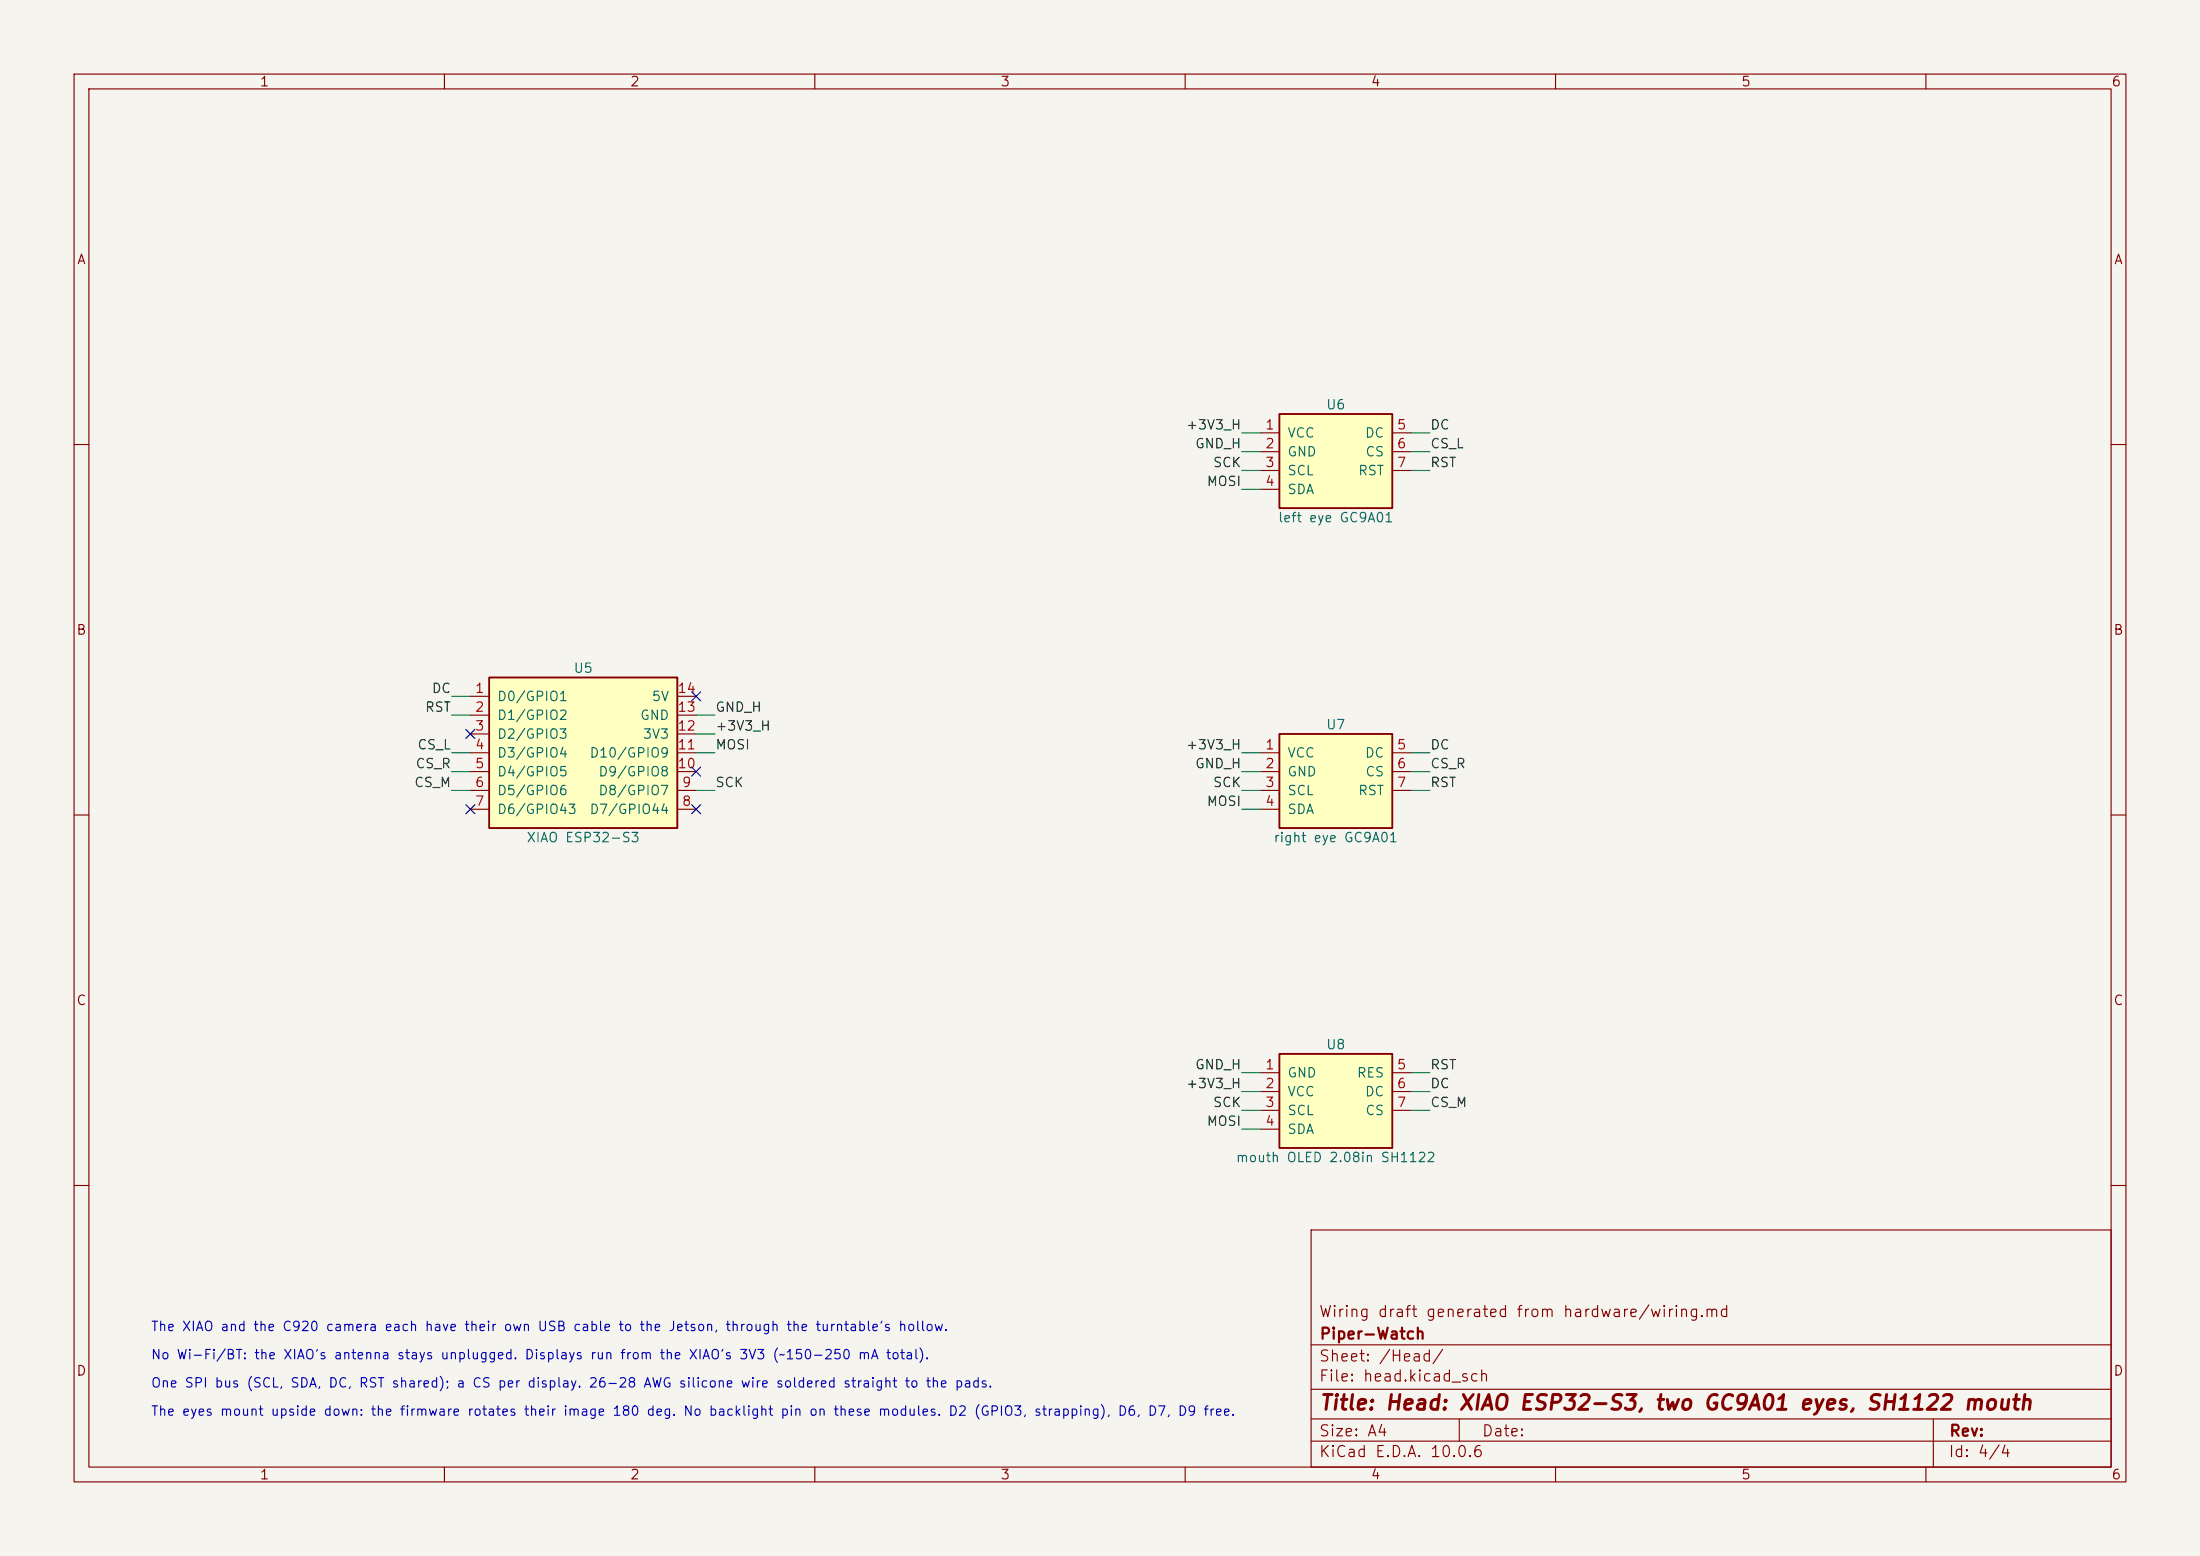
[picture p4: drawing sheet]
<svg xmlns="http://www.w3.org/2000/svg" width="297mm" height="210mm" viewBox="0 0 297 210" stroke-linecap="round" stroke-linejoin="round" font-family="sans-serif">
<path d="M0 0h297v210h-297z" fill="#f5f4ef" stroke="#f5f4ef" stroke-width=".14"/>
<g fill="none" stroke="#840000" stroke-width=".15">
<path d="M10 10h277v190h-277zM12 12h273v186h-273zM60 10v2M110 10v2M160 10v2M210 10v2M260 10v2M10 60h2M285 60h2M10 110h2M285 110h2M10 160h2"/>
<path d="M177 166h108v32h-108zM285 160h2M60 198v2M110 198v2M160 198v2M177 194.5h108M177 191.5h108M177 187.5h108M177 181.5h108M197 191.5v3M210 198v2M260 198v2"/>
<path d="M261 191.5v6.5"/>
</g>
<path d="M66 91.4h25.4v20.4h-25.4z" fill="#ffffc2"/>
<path d="M66 91.4h25.4v20.4h-25.4z" fill="none" stroke="#840000" stroke-width=".25"/>
<g fill="none" stroke="#840000" stroke-width=".15">
<path d="M63.5 94h2.5M63.5 96.5h2.5M63.5 99.1h2.5M91.4 94h2.6M91.4 96.5h2.6M91.4 99.1h2.6M63.5 101.6h2.5M63.5 104.1h2.5M63.5 106.7h2.5M63.5 109.2h2.5M91.4 101.6h2.6M91.4 104.1h2.6"/>
<path d="M91.4 106.7h2.6M91.4 109.2h2.6"/>
</g>
<path d="M172.7 55.9h15.3v12.7h-15.3z" fill="#ffffc2"/>
<path d="M172.7 55.9h15.3v12.7h-15.3z" fill="none" stroke="#840000" stroke-width=".25"/>
<path d="M170.2 58.4h2.5M188 58.4h2.5M170.2 61h2.5M170.2 63.5h2.5M170.2 66h2.5M188 61h2.5M188 63.5h2.5" fill="none" stroke="#840000" stroke-width=".15"/>
<path d="M172.7 99.1h15.3v12.7h-15.3z" fill="#ffffc2"/>
<path d="M172.7 99.1h15.3v12.7h-15.3z" fill="none" stroke="#840000" stroke-width=".25"/>
<path d="M170.2 101.6h2.5M170.2 104.1h2.5M170.2 106.7h2.5M170.2 109.2h2.5M188 101.6h2.5M188 104.1h2.5M188 106.7h2.5" fill="none" stroke="#840000" stroke-width=".15"/>
<path d="M172.7 142.2h15.3v12.7h-15.3z" fill="#ffffc2"/>
<path d="M172.7 142.2h15.3v12.7h-15.3z" fill="none" stroke="#840000" stroke-width=".25"/>
<path d="M170.2 144.8h2.5M170.2 147.3h2.5M170.2 149.9h2.5M170.2 152.4h2.5M188 144.8h2.5M188 147.3h2.5M188 149.9h2.5" fill="none" stroke="#840000" stroke-width=".15"/>
<g fill="none" stroke="#009600" stroke-width=".15">
<path d="M167.6 58.4h2.6M190.5 58.4h2.5M167.6 61h2.6M167.6 63.5h2.6M167.6 66h2.6M190.5 61h2.5M190.5 63.5h2.5M61 96.5h2.5M61 94h2.5M94 96.5h2.5M94 99.1h2.5M61 101.6h2.5"/>
<path d="M61 104.1h2.5M61 106.7h2.5M94 101.6h2.5M94 106.7h2.5M167.6 101.6h2.6M167.6 104.1h2.6M167.6 109.2h2.6M167.6 106.7h2.6M190.5 101.6h2.5M190.5 104.1h2.5M190.5 106.7h2.5M167.6 147.3h2.6"/>
<path d="M167.6 149.9h2.6M167.6 144.8h2.6M167.6 152.4h2.6M190.5 147.3h2.5M190.5 149.9h2.5M190.5 144.8h2.5"/>
</g>
<path d="M62.9 98.5l1.2 1.2M64.1 98.5l-1.2 1.2M93.4 93.4l1.2 1.2M94.6 93.4l-1.2 1.2M62.9 108.6l1.2 1.2M64.1 108.6l-1.2 1.2M93.4 103.5l1.2 1.2M93.4 108.6l1.2 1.2M94.6 103.5l-1.2 1.2M94.6 108.6l-1.2 1.2" fill="none" stroke="#000084" stroke-width=".15"/>
<text font-size="2" fill="#840000" x="178" y="190.8">Title: Head: XIAO ESP32-S3, two GC9A01 eyes, SH1122 mouth</text>
<g font-size="1.5" fill="#840000">
<text x="178" y="178.1">Wiring draft generated from hardware/wiring.md</text>
<text x="178" y="184.1">Sheet: /Head/</text>
<text x="178" y="181.1">Piper-Watch</text>
<text x="178" y="186.8">File: head.kicad_sch</text>
<text x="178" y="197">KiCad E.D.A. 10.0.6</text>
<text x="178" y="194.2">Size: A4</text>
<text x="200" y="194.2">Date:</text>
<text x="263" y="197">Id: 4/4</text>
<text x="263" y="194.2">Rev:</text>
</g>
<g font-size="1.3" fill="#840000">
<text x="35" y="12">1</text>
<text x="85" y="12">2</text>
<text x="135" y="12">3</text>
<text x="185" y="12">4</text>
<text x="235" y="12">5</text>
<text x="285" y="12">6</text>
<text x="10.3" y="36">A</text>
<text x="285.3" y="36">A</text>
<text x="10.2" y="86">B</text>
<text x="285.2" y="86">B</text>
<text x="10.2" y="136">C</text>
<text x="285.2" y="136">C</text>
<text x="10.2" y="186">D</text>
<text x="285.2" y="186">D</text>
<text x="35" y="200">1</text>
<text x="85" y="200">2</text>
<text x="135" y="200">3</text>
<text x="185" y="200">4</text>
<text x="235" y="200">5</text>
<text x="285" y="200">6</text>
</g>
<g font-size="1.3" fill="#0f0f0f">
<text x="160" y="58.3">+3V3_H</text>
<text x="193" y="58.3">DC</text>
<text x="161.2" y="60.8">GND_H</text>
<text x="162.8" y="65.9">MOSI</text>
<text x="163.7" y="63.4">SCK</text>
<text x="193" y="63.4">RST</text>
<text x="193" y="60.8">CS_L</text>
<text x="58.2" y="93.9">DC</text>
<text x="56.3" y="101.5">CS_L</text>
<text x="57.3" y="96.4">RST</text>
<text x="96.5" y="96.4">GND_H</text>
<text x="96.5" y="98.9">+3V3_H</text>
<text x="96.5" y="101.5">MOSI</text>
<text x="160" y="101.5">+3V3_H</text>
<text x="193" y="101.5">DC</text>
<text x="55.8" y="106.6">CS_M</text>
<text x="56" y="104">CS_R</text>
<text x="96.5" y="106.6">SCK</text>
<text x="161.2" y="104">GND_H</text>
<text x="163.7" y="106.6">SCK</text>
<text x="193" y="104">CS_R</text>
<text x="193" y="106.6">RST</text>
<text x="162.8" y="109.1">MOSI</text>
<text x="160" y="147.2">+3V3_H</text>
<text x="161.2" y="144.7">GND_H</text>
<text x="163.7" y="149.7">SCK</text>
<text x="193" y="144.7">RST</text>
<text x="193" y="147.2">DC</text>
<text x="193" y="149.7">CS_M</text>
<text x="162.8" y="152.3">MOSI</text>
</g>
<g font-size="1.3" fill="#a90000">
<text x="170.7" y="58.3">1</text>
<text x="188.5" y="58.3">5</text>
<text x="170.7" y="60.8">2</text>
<text x="170.7" y="63.4">3</text>
<text x="170.7" y="65.9">4</text>
<text x="188.5" y="60.8">6</text>
<text x="188.5" y="63.4">7</text>
<text x="64" y="93.8">1</text>
<text x="91.4" y="93.8">14</text>
<text x="64" y="96.4">2</text>
<text x="64" y="98.9">3</text>
<text x="64" y="101.5">4</text>
<text x="91.4" y="101.5">11</text>
<text x="91.4" y="98.9">12</text>
<text x="91.4" y="96.4">13</text>
<text x="170.7" y="101.5">1</text>
<text x="188.5" y="101.5">5</text>
<text x="64" y="104">5</text>
<text x="64" y="106.5">6</text>
<text x="91.4" y="104">10</text>
<text x="92" y="106.5">9</text>
<text x="170.7" y="104">2</text>
<text x="170.7" y="106.5">3</text>
<text x="188.5" y="104">6</text>
<text x="188.5" y="106.5">7</text>
<text x="64" y="109.1">7</text>
<text x="92" y="109.1">8</text>
<text x="170.7" y="109.1">4</text>
<text x="170.7" y="144.6">1</text>
<text x="170.7" y="147.2">2</text>
<text x="170.7" y="149.7">3</text>
<text x="188.5" y="144.6">5</text>
<text x="188.5" y="147.2">6</text>
<text x="188.5" y="149.7">7</text>
<text x="170.7" y="152.3">4</text>
</g>
<g font-size="1.3" fill="#006464">
<text x="173.7" y="59.4">VCC</text>
<text x="178.9" y="55.6">U6</text>
<text x="184.2" y="59.4">DC</text>
<text x="173.7" y="61.9">GND</text>
<text x="173.7" y="64.5">SCL</text>
<text x="183.3" y="64.5">RST</text>
<text x="184.2" y="61.9">CS</text>
<text x="172.4" y="70.8">left eye GC9A01</text>
<text x="173.7" y="67">SDA</text>
<text x="67" y="94.9">D0/GPIO1</text>
<text x="77.3" y="91.1">U5</text>
<text x="87.9" y="94.9">5V</text>
<text x="67" y="97.5">D1/GPIO2</text>
<text x="67" y="100">D2/GPIO3</text>
<text x="86.3" y="97.5">GND</text>
<text x="86.7" y="100">3V3</text>
<text x="178.9" y="98.8">U7</text>
<text x="67" y="102.6">D3/GPIO4</text>
<text x="67" y="105.1">D4/GPIO5</text>
<text x="67" y="107.6">D5/GPIO6</text>
<text x="79.5" y="102.6">D10/GPIO9</text>
<text x="80.7" y="107.6">D8/GPIO7</text>
<text x="80.7" y="105.1">D9/GPIO8</text>
<text x="173.7" y="102.6">VCC</text>
<text x="173.7" y="105.1">GND</text>
<text x="173.7" y="107.6">SCL</text>
<text x="183.3" y="107.6">RST</text>
<text x="184.2" y="102.6">DC</text>
<text x="184.2" y="105.1">CS</text>
<text x="67" y="110.2">D6/GPIO43</text>
<text x="71" y="114">XIAO ESP32-S3</text>
<text x="79.5" y="110.2">D7/GPIO44</text>
<text x="171.8" y="114">right eye GC9A01</text>
<text x="173.7" y="110.2">SDA</text>
<text x="178.9" y="141.9">U8</text>
<text x="173.7" y="145.7">GND</text>
<text x="173.7" y="148.3">VCC</text>
<text x="183.1" y="145.7">RES</text>
<text x="184.2" y="148.3">DC</text>
<text x="173.7" y="150.8">SCL</text>
<text x="173.7" y="153.4">SDA</text>
<text x="184.2" y="150.8">CS</text>
<text x="166.8" y="157.2">mouth OLED 2.08in SH1122</text>
</g>
<g font-size="1.3" fill="#0000c2">
<text x="20.3" y="180">The XIAO and the C920 camera each have their own USB cable to the Jetson, through the turntable's hollow.</text>
<text x="20.3" y="183.8">No Wi-Fi/BT: the XIAO's antenna stays unplugged. Displays run from the XIAO's 3V3 (~150-250 mA total).</text>
<text x="20.3" y="191.4">The eyes mount upside down: the firmware rotates their image 180 deg. No backlight pin on these modules. D2 (GPIO3, strapping), D6, D7, D9 free.</text>
<text x="20.3" y="187.6">One SPI bus (SCL, SDA, DC, RST shared); a CS per display. 26-28 AWG silicone wire soldered straight to the pads.</text>
</g>
</svg>
